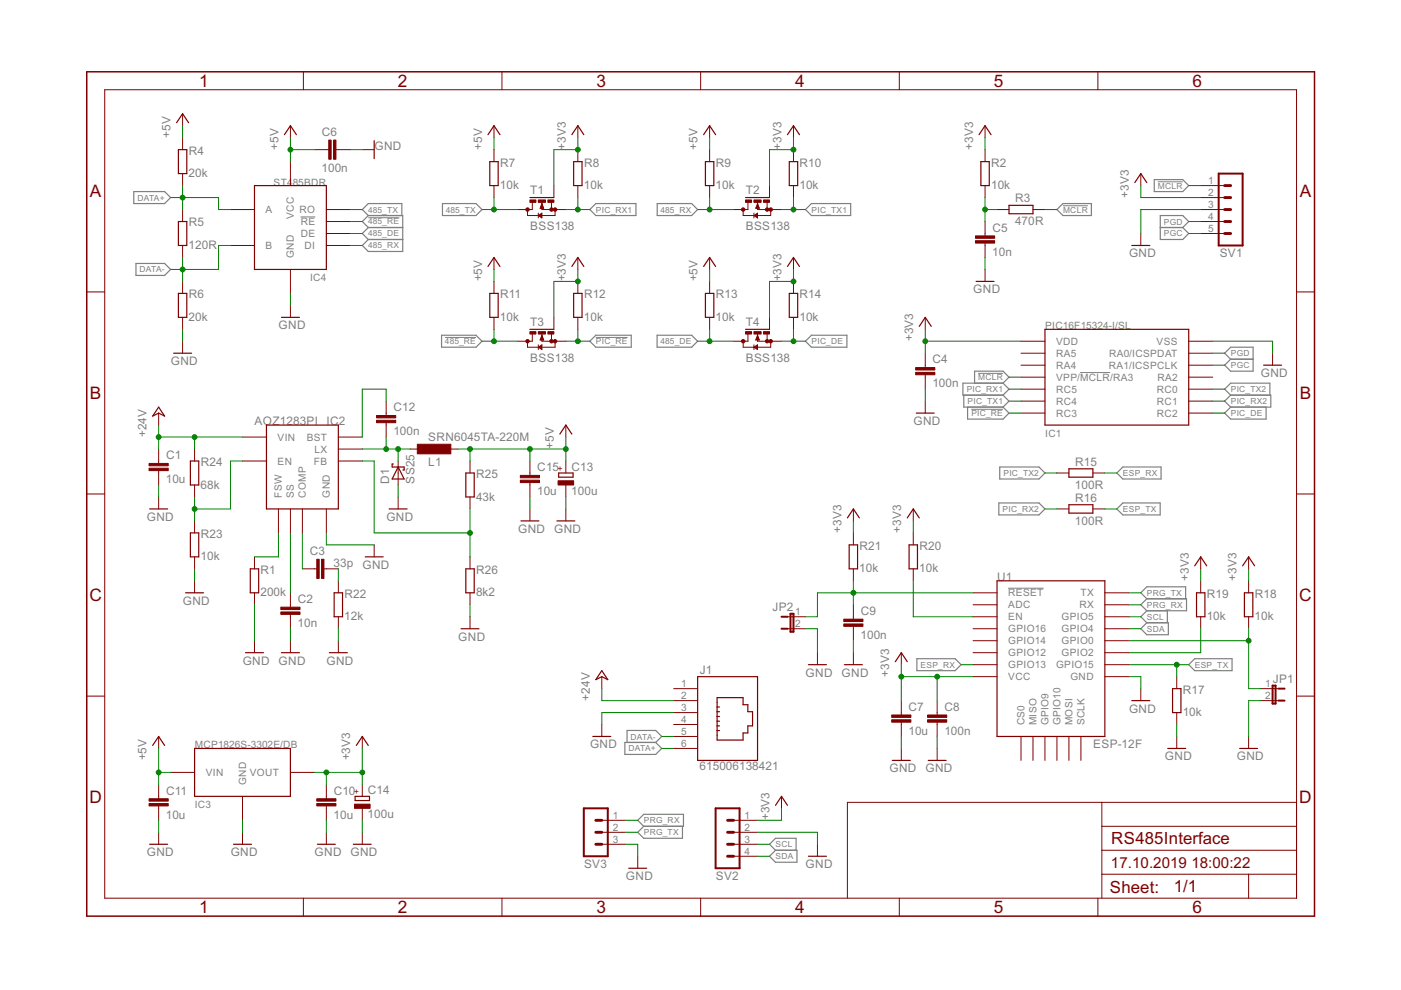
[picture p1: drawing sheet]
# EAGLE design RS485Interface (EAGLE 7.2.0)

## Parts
C1  10u  C-EUC0805  [C0805]
C2  10n  C-EUC0805  [C0805]
C3  33p  C-EUC0805  [C0805]
C4  100n  C-EUC0805  [C0805]
C5  10n  C-EUC0805  [C0805]
C6  100n  C-EUC0805  [C0805]
C7  10u  C-EUC0805  [C0805]
C8  100n  C-EUC0805  [C0805]
C9  100n  C-EUC0805  [C0805]
C10  10u  C-EUC0805  [C0805]
C11  10u  C-EUC0805  [C0805]
C12  100n  C-EUC0805  [C0805]
C13  100u  UCL  [UCL6.3]
C14  100u  UCL  [UCL6.3]
C15  10u  C-EUC0805  [C0805]
D1  SS25  [DO-214AA]
IC1  PIC16F15324-I/SL  [SOIC14]
IC2  AOZ1283PI  [SO8+PAD]
IC3  MCP1826S-3302E/DB  [SOT-223-3]
IC4  ST485BDR  [SOIC8]
J1  615006138421  [615006138421]
JP1  JP1E  [JP1]
JP2  JP1E  [JP1]
L1  SRN6045TA-220M  [SRN6045TA]
R1  200k  R-EU_R0805  [R0805]
R2  10k  R-EU_R0805  [R0805]
R3  470R  R-EU_R0805  [R0805]
R4  20k  R-EU_R0805  [R0805]
R5  120R  R-EU_R0805  [R0805]
R6  20k  R-EU_R0805  [R0805]
R7  10k  R-EU_R0805  [R0805]
R8  10k  R-EU_R0805  [R0805]
R9  10k  R-EU_R0805  [R0805]
R10  10k  R-EU_R0805  [R0805]
R11  10k  R-EU_R0805  [R0805]
R12  10k  R-EU_R0805  [R0805]
R13  10k  R-EU_R0805  [R0805]
R14  10k  R-EU_R0805  [R0805]
R15  100R  R-EU_R0805  [R0805]
R16  100R  R-EU_R0805  [R0805]
R17  10k  R-EU_R0805  [R0805]
R18  10k  R-EU_R0805  [R0805]
R19  10k  R-EU_R0805  [R0805]
R20  10k  R-EU_R0805  [R0805]
R21  10k  R-EU_R0805  [R0805]
R22  12k  R-EU_R0805  [R0805]
R23  10k  R-EU_R0805  [R0805]
R24  68k  R-EU_R0805  [R0805]
R25  43k  R-EU_R0805  [R0805]
R26  8k2  R-EU_R0805  [R0805]
SV1  MA05-1  [MA05-1]
SV2  MA04-1  [MA04-1]
SV3  MA03-1  [MA03-1]
T1  BSS138  [SOT-23]
T2  BSS138  [SOT-23]
T3  BSS138  [SOT-23]
T4  BSS138  [SOT-23]
U1  ESP-12F  ESP12ESMD  [ESP12E-SMD]

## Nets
485_DE: IC4.P3(DE) R13.1 T4.P3(D)
485_RX: IC4.P4(DI) R9.1 T2.P3(D)
485_TX: IC4.P1(RO) R7.1 T1.P3(D)
!485_RE: IC4.P2(!RE) R11.1 T3.P3(D)
!MCLR: IC1.P4(VPP/!MCLR!/RA3) R3.1 SV1.1
!PIC_RE: IC1.P7(RC3) R12.1 T3.P2(S)
!RESET: C9.1 JP2.1 R21.1 U1.RESET(!RESET)
+3V3: C4.1 C7.1 C8.1 C10.1 C14.+ IC1.P1(VDD) IC3.P3(VOUT) R2.2 R8.2 R10.2 R12.2 R14.2 R18.2 R19.2 R20.2 R21.2 SV1.2 SV2.1 T1.P1(G) T2.P1(G) T3.P1(G) T4.P1(G) U1.VCC
+5V: C6.1 C11.1 C13.+ C15.1 IC3.P1(VIN) IC4.P8(VCC) L1.P$1 R4.2 R7.2 R9.2 R11.2 R13.2 R25.2
+24V: C1.1 IC2.PAD(VIN) J1.2 R24.2
DATA+: IC4.P6(A) J1.6 R4.1 R5.2
DATA-: IC4.P7(B) J1.5 R5.1 R6.2
EN: R20.1 U1.EN
ESP_RX: R15.1 U1.GPIO13
ESP_TX: R16.1 R17.2 U1.GPIO15
GND: C1.2 C2.2 C4.2 C5.2 C6.2 C7.2 C8.2 C9.2 C10.2 C11.2 C13.- C14.- C15.2 D1.A IC1.P14(VSS) IC2.P3(GND) IC3.P2(GND) IC3.P4(GND) IC4.P5(GND) J1.3 JP1.2 JP2.2 R1.1 R6.1 R17.1 R22.1 R23.1 R26.1 SV1.3 SV2.2 SV3.3 U1.GND
GPIO0: JP1.1 R18.1 U1.GPIO0
GPIO2: R19.1 U1.GPIO2
LX: C12.2 D1.C IC2.P1(LX) L1.P$2
N$1: IC2.P8(EN) R23.2 R24.1
N$2: C3.1 IC2.P5(COMP)
N$3: C5.1 R2.1 R3.2
N$4: C3.2 R22.2
N$5: C2.1 IC2.P7(SS)
N$6: IC2.P4(FSW) R1.2
N$7: IC2.P6(FB) R25.1 R26.2
N$9: C12.1 IC2.P2(BST)
PGC: IC1.P12(RA1/ICSPCLK) SV1.5
PGD: IC1.P13(RA0/ICSPDAT) SV1.4
PIC_DE: IC1.P8(RC2) R14.1 T4.P2(S)
PIC_RX1: IC1.P5(RC5) R8.1 T1.P2(S)
PIC_RX2: IC1.P9(RC1) R16.2
PIC_TX1: IC1.P6(RC4) R10.1 T2.P2(S)
PIC_TX2: IC1.P10(RC0) R15.2
PRG_RX: SV3.1 U1.RXD0(RX)
PRG_TX: SV3.2 U1.TXD0(TX)
SCL: SV2.3 U1.GPIO5
SDA: SV2.4 U1.GPIO4
Unconnected: IC1.P2(RA5) IC1.P3(RA4) IC1.P11(RA2) J1.1 J1.4 U1.ADC U1.CS0 U1.GPIO9 U1.GPIO10 U1.GPIO12 U1.GPIO14 U1.GPIO16 U1.MISO U1.MOSI U1.SCLK

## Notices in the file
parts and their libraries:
InputOutputIO: Copyright: Würth Elektronik
